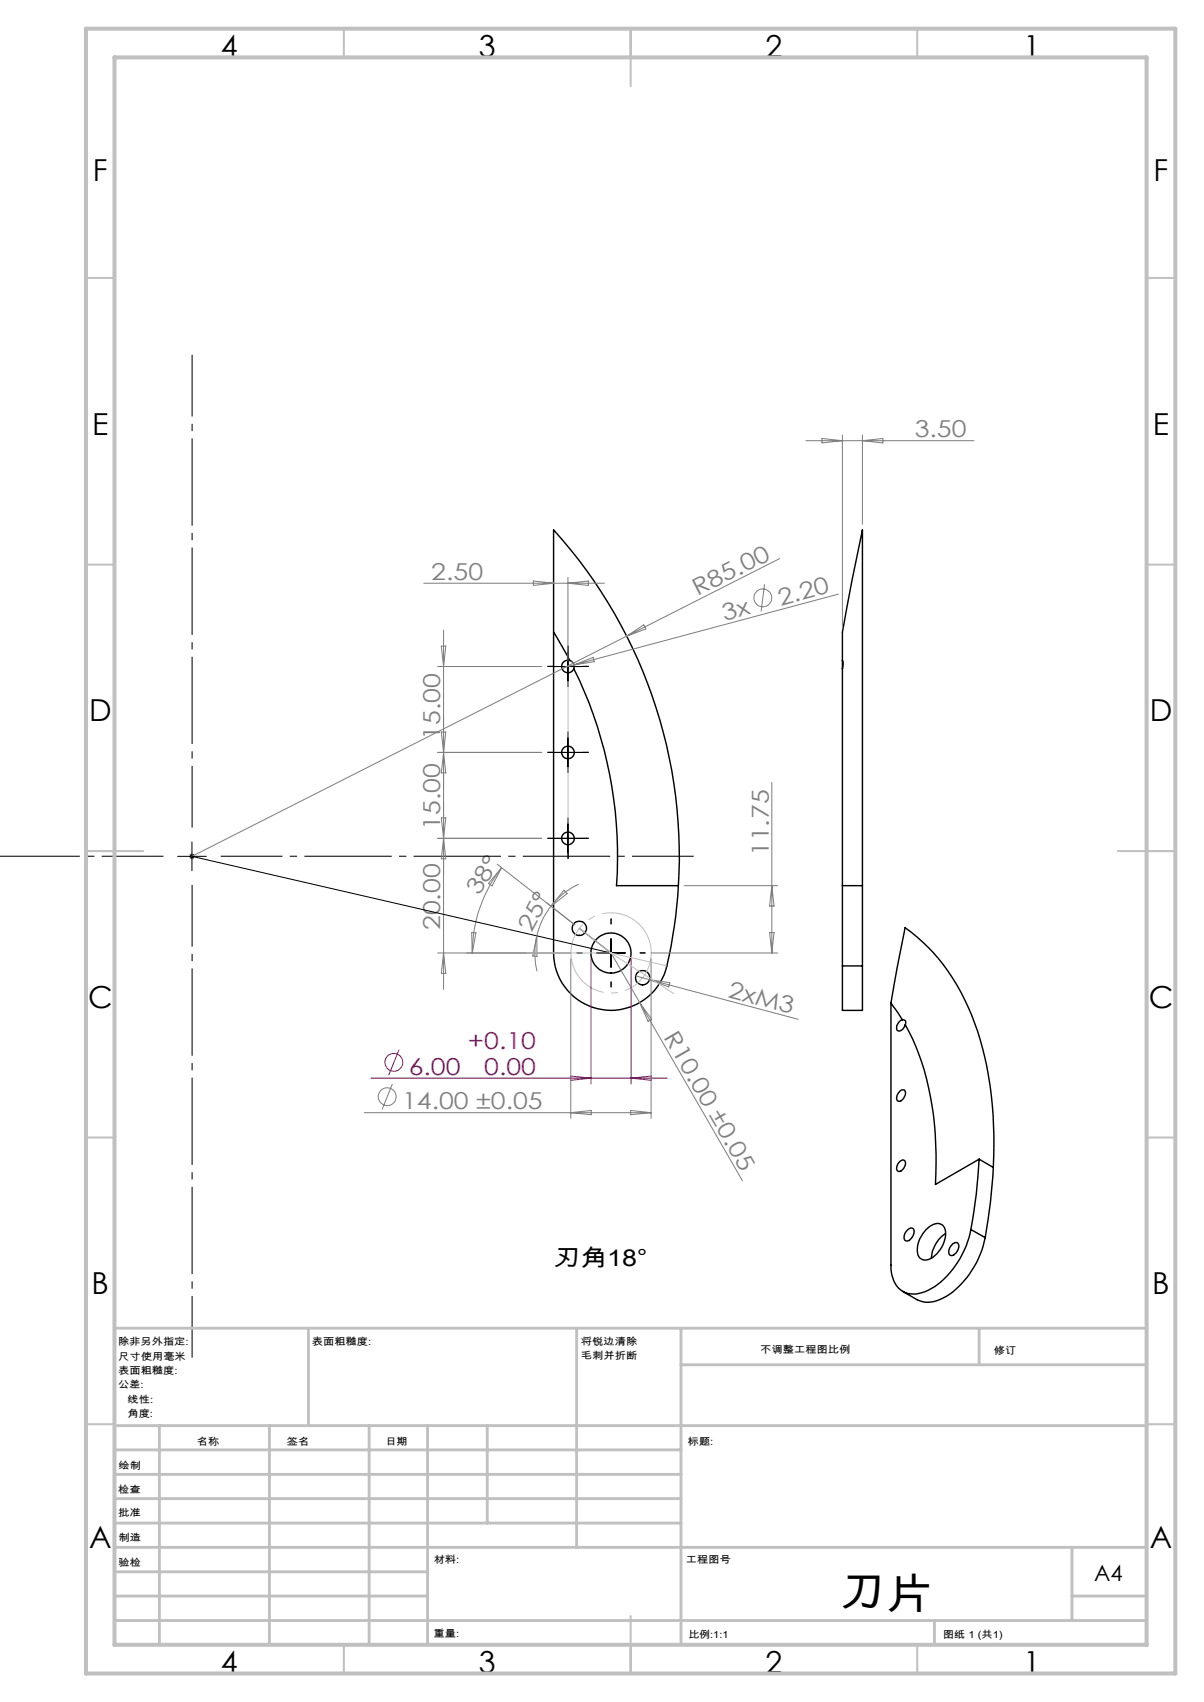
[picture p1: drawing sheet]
<svg xmlns="http://www.w3.org/2000/svg" width="210mm" height="297mm" viewBox="0 0 210 297" stroke-linecap="round" stroke-linejoin="round" font-family="sans-serif">
<g fill="none" stroke="#000" stroke-width=".25">
<path d="M96.6 110.3l2.8 4.9M96.6 110.3v-17.8a84.9 84.9 0 0 1 21.7 62M96.6 110.3v56a10 10 0 0 0 8.8 9.9 10 10 0 0 0 10.9-7.6 82.4 82.4 0 0 0 2-14.1M99.4 115.2a1.08 1.08 0 0 1 .7 1.5M99.4 115.2a1.09 1.09 0 0 0-1.4 .8 1.09 1.09 0 0 0 .7 1.3 1.09 1.09 0 0 0 1.4-.6M100.1 116.7a73.6 73.6 0 0 1 7.4 37.8h10.8M146.9 115.2v-4.9l1.7-9 1.8-8.8v62M146.9 116.7v37.8M146.9 115.2l.1 .4-.1 1.1M146.9 115.2v1.5M146.9 154.5v14.1M146.9 154.5h3.5"/>
<path d="M150.4 154.5v14.1M146.9 168.6v7.7h3.5v-7.7M146.9 168.6h3.5M155.4 175v45.8a4.6 4.6 0 0 0 2.9 4.9 6.9 6.9 0 0 0 5.8-2 16.2 16.2 0 0 0 5.2-9.1M155.4 175l2 2.9M155.4 175l2.5-13.1a35 35 0 0 1 12.6 18 65.7 65.7 0 0 1 2.7 23.8M157.4 177.9a1.48 1.48 0 0 0-.9 1.9 1.08 1.08 0 0 0 1.4-1M157.4 177.9l.3 .1a.54 .54 0 0 1 .2 .8M157.9 178.8a47.3 47.3 0 0 1 5.4 22.5l-.1 5.4 7.6-4.4M156.9 190.5a.6 .6 0 0 1 .9-.3 .6 .6 0 0 1 .1 .9 1.12 1.12 0 0 1-1.4 1 1.36 1.36 0 0 1 .4-1.6zM156.9 202.7a.59 .59 0 0 1 .8-.2 .59 .59 0 0 1 .2 .9 1.12 1.12 0 0 1-1.4 .9 1.36 1.36 0 0 1 .4-1.6zM158.2 214.7l.2-.1a.61 .61 0 0 1 .8-.3 .61 .61 0 0 1 .2 .9 1.31 1.31 0 0 1-1.5 1.3 1.36 1.36 0 0 1 .3-1.8z"/>
<path d="M161.5 214.6a2.45 2.45 0 0 1 2.7-.9 2.26 2.26 0 0 1 .5 2.8 4.7 4.7 0 0 1-3.2 3.4 1.44 1.44 0 0 1-1.5-1.8 5.3 5.3 0 0 1 1.5-3.5zM164.9 215.3a5.5 5.5 0 0 0-2.4 4.3M166.2 217.1a.62 .62 0 0 1 .8-.2 .62 .62 0 0 1 .2 .8 1.52 1.52 0 0 1-1.4 1.4 1.18 1.18 0 0 1 .2-1.8zM169.3 214.6l2.5 1.4M170.8 202.3a87.1 87.1 0 0 1-1.5 12.3M170.8 202.3l2.4 1.4M171.8 216a16.2 16.2 0 0 1-6.8 10.3 5.1 5.1 0 0 1-5.1 .5l-2.5-1.4M173.2 203.7a94.9 94.9 0 0 1-1.4 12.3"/>
<circle cx="99.1" cy="131.3" r="1.09"/>
<circle cx="99.1" cy="146.3" r="1.09"/>
<circle cx="101" cy="162" r="1.24"/>
<circle cx="106.6" cy="166.3" r="3.5"/>
<circle cx="112.1" cy="170.6" r="1.26"/>
</g>
<g fill="none" stroke="#a0006e" stroke-width=".18">
<path d="M103.1 167.3v21.9M110.1 167.3v21.9M64.7 188.1h51.7M69.6 183.2l-1.8 4.4M99.5 187.8l3.6 .3-3.6 .4zM110.1 188.1l3.5-.3v.7z"/>
<circle cx="68.7" cy="185.4" r="1.55"/>
</g>
<g fill="none" stroke="#808080" stroke-width=".18">
<path d="M140.6 76.9h29.3M143.4 76.5l3.5 .4-3.5 .4zM146.9 75.9v33.4M150.4 75.9v15.6M150.4 76.9l3.6-.4v.8zM136 97.5l-26.7 13.5M73.9 101.8h31.5M76.3 116.3h18.2M77 112.7h.8l-.4 3.6zM77.4 110v62.6M93 101.4l3.6 .4-3.6 .4zM99.1 100.7v14.6"/>
<path d="M99.1 101.8l3.5-.4v.8zM99.7 115.4l.4 .5M100.1 116l3.4-1.3 .1 .8zM109.3 111l-75.8 38.4M109.3 111l3-2 .3 .7zM133.3 101.9l-.5 4.8M146.2 103.7l-48.2 12.9M76.3 131.3h18.2M77 127.7l.8 7.2h-.8l.8-7.2zM134.6 136.5v29.8M76.3 146.3h18.2M77 142.7l.8 7.2h-.8l.8-7.2z"/>
<path d="M86.7 150.8l13.6 10.6M87.5 151.4a24.6 24.6 0 0 0-5.1 14.9M87.5 151.4l-1.7 3.2-.6-.4zM96.1 158.1a12.4 12.4 0 0 0-2.5 5.2M98.4 155.4l.5 .5-2.8 2.2zM100.9 154.3a12.8 12.8 0 0 0-4.8 3.8M119.3 154.5h16.3M134.6 154.5l.4 3.6h-.8zM76.3 166.3h23.3M77.4 166.3l.4 3.6h-.8zM82.3 162.7l.7 .1-.6 3.5zM93.6 163.3a12.9 12.9 0 0 0 .1 6.2"/>
<path d="M93.6 163.3l.1 3.6-.8-.1zM99.6 167.3v27.9M106.6 166.3l22.9 39.8M110.9 170.3l2.4 .7M111.6 175l2.1 2.9-.7 .3zM113.3 171l25.9 6.9M113.3 171l3.5 .5-.2 .7zM113.6 166.3h22M113.6 167.3v27.9M134.2 162.7h.8l-.4 3.6zM63.5 194.2h50.1M68.4 189.2l-1.8 4.4"/>
<path d="M99.6 194.2l3.5-.4v.7zM110 193.8l3.6 .4-3.6 .3z"/>
<circle cx="133.1" cy="104.3" r="1.55"/>
<circle cx="67.6" cy="191.4" r="1.55"/>
</g>
<g fill="none" stroke="#000" stroke-width=".18">
<path d="M96.6 116.3h5M99.1 113.8v5M96.6 131.3h5M99.1 128.8v5M31 149.4h5M33.1 149.1l.7 .7M33.5 146.9v5M33.5 149.4l73.1 16.9-5.6-4.3M33.8 149.1l-.7 .7M96.6 146.3h5M99.1 143.8v5M104.1 166.3h5"/>
<path d="M106.6 163.8v5"/>
</g>
<path d="M113.3 164.2a7 7 0 0 0-11.7-2.8 7 7 0 0 0 3.2 11.6 7 7 0 0 0 8.6-8.4l-.1-.4" fill="none" stroke="#c0c0c0" stroke-width=".18" stroke-dasharray="15.2 1.3 1.3 1.3" stroke-dashoffset="4.7" stroke-linecap="butt"/>
<g fill="none" stroke="#000" stroke-width=".18" stroke-dasharray="15.2 1.3 1.3 1.3" stroke-linecap="butt">
<path d="M96.6 116.3h-1.1M99.1 113.8v-1.1M99.1 118.8v1.1M101.6 116.3h1.1M96.6 131.3h-1.1M99.1 128.8v-1.1M99.1 133.8v1.1M101.6 131.3h1.1M96.6 146.3h-1.1M99.1 143.8v-1.1M99.1 148.8v1.1M101.6 146.3h1.1"/>
<path d="M101.6 166.3h-1M106.6 161.3v-1M106.6 171.3v1M111.6 166.3h1"/>
</g>
<path d="M28.5 149.4h-28.6M33.5 144.4v-82.5M33.5 154.4v82.5M38.5 149.4h82.5" fill="none" stroke="#000" stroke-width=".18" stroke-dasharray="15.2 1.3 1.3 1.3" stroke-dashoffset="4.5" stroke-linecap="butt"/>
<path d="M99.1 116.3v30" fill="none" stroke="#c0c0c0" stroke-width=".18" stroke-dasharray="15.2 1.3 1.3 1.3" stroke-dashoffset="2.1" stroke-linecap="butt"/>
<path d="M91.9 166.3h14.7M101 162l5.6 4.3M106.6 166.3l9.7 2.3M106.6 166.3l10.9 7.1" fill="none" stroke="#c0c0c0" stroke-width=".18"/>
<g fill="none" stroke="#c0c0c0" stroke-width=".35">
<path d="M60 5v5M110 5v10M160 5v5M15 48.5h5M200 48.5h5M15 98.5h5M200 98.5h5M15 148.5h10M195 148.5h10M15 198.5h5M200 198.5h5M15 248.5h5"/>
<path d="M200 248.5h5M60 287v5M110 282v10M160 287v5"/>
</g>
<g fill="none" stroke="#c0c0c0" stroke-width=".5">
<path d="M53.8 231.8v17M100.6 231.8v38.2M118.8 231.8v55.2M118.8 238.2h81.2M170.8 231.8v6.4M200 231.8h-180v55.2M20 248.8h180M20 257.3h98.8M20 253h98.8M27.8 248.8v38.2M47 248.8v38.2M64.4 248.8v38.2"/>
<path d="M74.6 248.8v38.2M85 248.8v17M20 265.8h98.8M20 261.5h98.8M20 278.5h54.6M20 274.3h54.6M20 270h180M187 278.5h13M187 270v12.8M20 282.8h180M163 282.8v4.2"/>
</g>
<path d="M15 5h190v287h-190zM20 10h180v277h-180z" fill="none" stroke="#c0c0c0" stroke-width=".7"/>
<text font-size="7.4" x="146.3" y="280.5">刀片</text>
<g font-size="5.3">
<text x="38.5" y="9.9">4</text>
<text x="83.5" y="9.9">3</text>
<text x="133.5" y="9.9">2</text>
<text x="178.5" y="9.9">1</text>
<text x="16.2" y="31.6">F</text>
<text x="201.2" y="31.6">F</text>
<text x="16.1" y="75.9">E</text>
<text x="201.1" y="75.9">E</text>
<text x="15.5" y="125.9">D</text>
<text x="200.5" y="125.9">D</text>
<text x="15.4" y="175.9">C</text>
<text x="200.4" y="175.9">C</text>
<text x="16" y="225.9">B</text>
<text x="201" y="225.9">B</text>
<text x="15.5" y="270.1">A</text>
<text x="200.5" y="270.1">A</text>
<text x="38.5" y="291.9">4</text>
<text x="83.5" y="291.9">3</text>
<text x="133.5" y="291.9">2</text>
<text x="178.5" y="291.9">1</text>
</g>
<g font-size="4.1" fill="#808080">
<text x="159.5" y="76.3">3.50</text>
<text x="75.2" y="101.2">2.50</text>
<text x="121.7" y="104.1" transform="rotate(-27 121.7 104.1)">R85.00</text>
<text x="136.1" y="105.7" transform="rotate(-15 136.1 105.7)">2.20</text>
<text x="126.3" y="108.3" transform="rotate(-15 126.3 108.3)">3x</text>
<text x="76.8" y="129.1" transform="rotate(-90 76.8 129.1)">15.00</text>
<text x="76.8" y="144.8" transform="rotate(-90 76.8 144.8)">15.00</text>
<text x="134.1" y="149.4" transform="rotate(-90 134.1 149.4)">11.75</text>
<text x="83.6" y="156.4" transform="rotate(-59 83.6 156.4)">38°</text>
<text x="76.8" y="162.3" transform="rotate(-90 76.8 162.3)">20.00</text>
<text x="92.7" y="162.8" transform="rotate(-62 92.7 162.8)">25°</text>
<text x="126.8" y="174" transform="rotate(15 126.8 174)">2xM3</text>
<text x="115.7" y="180.9" transform="rotate(60 115.7 180.9)">R10.00 ±0.05</text>
<text x="70.1" y="193.5">14.00 ±0.05</text>
</g>
<g font-size="4.1" fill="#a0006e">
<text x="81.6" y="183">+0.10</text>
<text x="71.3" y="187.5">6.00</text>
<text x="84.5" y="187.6">0.00</text>
</g>
<text font-size="4.1" x="96.6" y="220.8">刃角18°</text>
<text font-size="3.9" x="190.9" y="275.8">A4</text>
<g font-size="1.7">
<text x="20.6" y="234.8">除非另外指定:</text>
<text x="20.6" y="237.3">尺寸使用毫米</text>
<text x="20.6" y="239.8">表面粗糙度:</text>
<text x="54.4" y="234.8">表面粗糙度:</text>
<text x="101.3" y="234.7">将锐边清除</text>
<text x="101.3" y="237.2">毛刺并折断</text>
<text x="132.6" y="236.2">不调整工程图比例</text>
<text x="173.3" y="236.4">修订</text>
<text x="20.6" y="242.3">公差:</text>
<text x="22.2" y="244.8">线性:</text>
<text x="22.2" y="247.3">角度:</text>
<text x="20.7" y="256.3">绘制</text>
<text x="34.3" y="252.2">名称</text>
<text x="50" y="252.1">签名</text>
<text x="67.2" y="252.1">日期</text>
<text x="120" y="252.1">标题:</text>
<text x="20.6" y="260.5">检查</text>
<text x="20.6" y="264.5">批准</text>
<text x="20.7" y="269">制造</text>
<text x="20.7" y="273.3">验检</text>
<text x="75.6" y="272.7">材料:</text>
<text x="119.6" y="272.7">工程图号</text>
<text x="75.6" y="285.7">重量:</text>
<text x="120.1" y="285.8">比例:1:1</text>
<text x="164.5" y="285.8">图纸 1 (共1)</text>
</g>
</svg>
